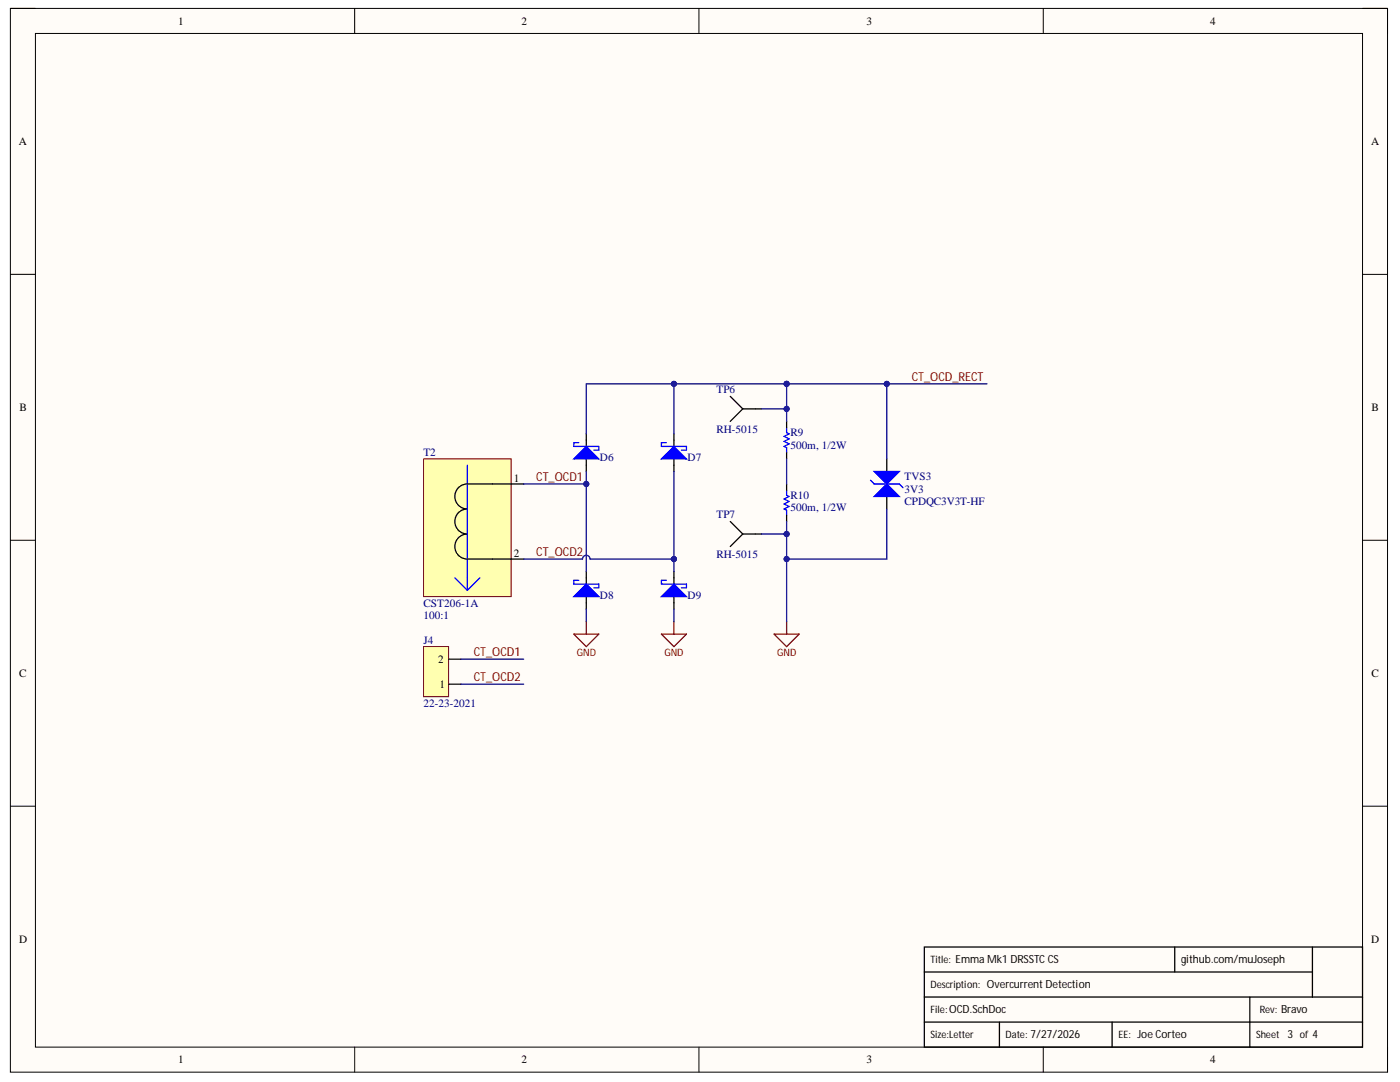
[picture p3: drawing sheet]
<svg xmlns="http://www.w3.org/2000/svg" width="279mm" height="216mm" viewBox="0 0 279 216" stroke-linecap="round" stroke-linejoin="round" font-family="sans-serif">
<path d="M2.1 1.7h274.8v212.2h-274.8z" fill-rule="evenodd" fill="#fffcf8"/>
<path d="M2.1 1.7h274.8v212.2h-274.8z" fill="none" stroke="#000" stroke-width=".2"/>
<path d="M7.1 6.7h264.8v202.2h-264.8z" fill-rule="evenodd" fill="#fffcf8"/>
<g fill="none" stroke="#000" stroke-width=".2">
<path d="M2.1 1.7h5M7.1 6.7h264.8v202.2h-264.8zM70.8 1.7v5M139.5 1.7v5M208.2 1.7v5M271.9 1.7h5v5M2.1 54.7h5M271.9 54.7h5M2.1 107.8h5M271.9 107.8h5M2.1 160.9h5M271.9 160.9h5"/>
<path d="M70.8 208.9v5M139.5 208.9v5M208.2 208.9v5M276.9 208.9v5"/>
</g>
<path d="M117 86.6v2.5M117 91.6v2.5M184.5 189h87.4v19.9h-87.4zM184.5 198.9h87.4M184.5 194h77.4M234.4 189v5M249.4 198.9v10M261.9 189v9.9M184.5 203.9h87.4M199.5 203.9v5M221.9 203.9v5" fill="none" stroke="#000" stroke-width=".25"/>
<path d="M114.5 89.1h5" fill="none" stroke="#00f" stroke-width=".25"/>
<path d="M114.5 91.6l2.5-2.5 2.5 2.5z" fill="#00f"/>
<path d="M114.5 91.6l2.5-2.5 2.5 2.5zM115.5 88.3h-1v.8M119.5 89.1v.7h-1M114.5 116.5h5" fill="none" stroke="#00f" stroke-width=".25"/>
<path d="M117 114v2.5M117 119v2.5" fill="none" stroke="#000" stroke-width=".25"/>
<path d="M117 116.5l2.5 2.5h-5z" fill="#00f"/>
<path d="M132 89.1h5M115.5 115.8h-1v.7M117 116.5l2.5 2.5h-5zM119.5 116.5v.8h-1" fill="none" stroke="#00f" stroke-width=".25"/>
<path d="M134.5 86.6v2.5M134.5 91.6v2.5" fill="none" stroke="#000" stroke-width=".25"/>
<path d="M132 91.6l2.5-2.5 2.5 2.5z" fill="#00f"/>
<path d="M132 91.6l2.5-2.5 2.5 2.5zM133 88.3h-1v.8M137 89.1v.7h-1M132 116.5h5" fill="none" stroke="#00f" stroke-width=".25"/>
<path d="M134.5 114v2.5M134.5 119v2.5" fill="none" stroke="#000" stroke-width=".25"/>
<path d="M132 119l2.5-2.5 2.5 2.5z" fill="#00f"/>
<path d="M157 97.8v1l.5 .3-1 .5 1 .5-1 .5 1 .5-1 .5 .5 .2v1M132 119l2.5-2.5 2.5 2.5zM133 115.8h-1v.7M137 116.5v.8h-1" fill="none" stroke="#00f" stroke-width=".25"/>
<path d="M114.5 126.5h5l-2.5 2.5zM117 124v2.5M132 126.5h5l-2.5 2.5zM134.5 124v2.5M154.5 126.5h5l-2.5 2.5zM157 124v2.5" fill="none" stroke="#800000" stroke-width=".25"/>
<path d="M157 96.6v1.2M177 91.6v2.5M177 99.1v2.5M157 102.8v1.3" fill="none" stroke="#000" stroke-width=".25"/>
<path d="M174.5 99.1l2.5-2.5 2.5 2.5z" fill="#00f"/>
<path d="M173.7 95.8l.8 .8h5l.7 .7M174.5 99.1l2.5-2.5 2.5 2.5z" fill="none" stroke="#00f" stroke-width=".25"/>
<path d="M174.5 94.1h5l-2.5 2.5z" fill="#00f"/>
<path d="M157 85.3v1l.5 .3-1 .5 1 .5-1 .5 1 .5-1 .5 .5 .2v1M174.5 94.1h5l-2.5 2.5z" fill="none" stroke="#00f" stroke-width=".25"/>
<path d="M145.7 79.1l2.5 2.5M148.2 81.6h3.8M148.2 81.6l-2.5 2.5M157 84.1v1.2M157 90.3v1.3M145.7 104.1l2.5 2.5M148.2 106.6h3.8M148.2 106.6l-2.5 2.5" fill="none" stroke="#000" stroke-width=".25"/>
<path d="M84.5 91.6h17.5v27.4h-17.5z" fill-rule="evenodd" fill="#ffffb0"/>
<path d="M84.5 91.6h17.5v27.4h-17.5z" fill="none" stroke="#800000" stroke-width=".2"/>
<path d="M93.2 96.6a2.5 2.5 0 0 0-2.4 2.5 2.5 2.5 0 0 0 2.4 2.5 2.5 2.5 0 0 0-2.4 2.5 2.5 2.5 0 0 0 2.4 2.5 2.5 2.5 0 0 0-2.4 2.5 2.5 2.5 0 0 0 2.4 2.4M93.3 96.6h11.2M93.3 111.6h11.2" fill="none" stroke="#000" stroke-width=".25"/>
<path d="M93.3 92.8v25M90.8 115.3l2.5 2.5M95.8 115.3l-2.5 2.5" fill="none" stroke="#00f" stroke-width=".25"/>
<path d="M84.5 129h5v10h-5z" fill-rule="evenodd" fill="#ffffb0"/>
<path d="M84.5 129h5v10h-5z" fill="none" stroke="#800000" stroke-width=".2"/>
<path d="M89.5 136.5h2.5M89.5 131.5h2.5" fill="none" stroke="#000" stroke-width=".25"/>
<path d="M117 94.1v19.9" fill="none" stroke="#000080" stroke-width=".25"/>
<circle cx="117" cy="96.6" r=".5" fill="#000080"/>
<circle cx="117" cy="96.6" r=".5" fill="none" stroke="#000080" stroke-width=".2"/>
<path d="M134.5 94.1v19.9" fill="none" stroke="#000080" stroke-width=".25"/>
<circle cx="134.5" cy="111.6" r=".5" fill="#000080"/>
<circle cx="134.5" cy="111.6" r=".5" fill="none" stroke="#000080" stroke-width=".2"/>
<path d="M104.5 96.6h12.5M117 121.5v2.5M134.5 121.5v2.5" fill="none" stroke="#000080" stroke-width=".25"/>
<circle cx="117" cy="96.6" r=".5" fill="#000080"/>
<circle cx="117" cy="96.6" r=".5" fill="none" stroke="#000080" stroke-width=".2"/>
<path d="M104.5 111.6h11.8a.75 .75 0 0 1 .7-.8 .75 .75 0 0 1 .8 .8h16.7" fill="none" stroke="#000080" stroke-width=".25"/>
<circle cx="134.5" cy="111.6" r=".5" fill="#000080"/>
<circle cx="134.5" cy="111.6" r=".5" fill="none" stroke="#000080" stroke-width=".2"/>
<path d="M134.5 76.6v10" fill="none" stroke="#000080" stroke-width=".25"/>
<circle cx="134.5" cy="76.6" r=".5" fill="#000080"/>
<circle cx="134.5" cy="76.6" r=".5" fill="none" stroke="#000080" stroke-width=".2"/>
<path d="M157 104.1v19.9M92 131.5h12.5M92 136.5h12.5" fill="none" stroke="#000080" stroke-width=".25"/>
<circle cx="157" cy="111.6" r=".5" fill="#000080"/>
<circle cx="157" cy="111.6" r=".5" fill="none" stroke="#000080" stroke-width=".2"/>
<circle cx="157" cy="106.6" r=".5" fill="#000080"/>
<circle cx="157" cy="106.6" r=".5" fill="none" stroke="#000080" stroke-width=".2"/>
<path d="M157 76.6h40" fill="none" stroke="#000080" stroke-width=".25"/>
<circle cx="157" cy="76.6" r=".5" fill="#000080"/>
<circle cx="157" cy="76.6" r=".5" fill="none" stroke="#000080" stroke-width=".2"/>
<circle cx="177" cy="76.6" r=".5" fill="#000080"/>
<circle cx="177" cy="76.6" r=".5" fill="none" stroke="#000080" stroke-width=".2"/>
<path d="M177 101.6v10h-20" fill="none" stroke="#000080" stroke-width=".25"/>
<circle cx="157" cy="111.6" r=".5" fill="#000080"/>
<circle cx="157" cy="111.6" r=".5" fill="none" stroke="#000080" stroke-width=".2"/>
<path d="M177 76.6v15" fill="none" stroke="#000080" stroke-width=".25"/>
<circle cx="177" cy="76.6" r=".5" fill="#000080"/>
<circle cx="177" cy="76.6" r=".5" fill="none" stroke="#000080" stroke-width=".2"/>
<path d="M157 76.6h-40v10" fill="none" stroke="#000080" stroke-width=".25"/>
<circle cx="157" cy="76.6" r=".5" fill="#000080"/>
<circle cx="157" cy="76.6" r=".5" fill="none" stroke="#000080" stroke-width=".2"/>
<circle cx="134.5" cy="76.6" r=".5" fill="#000080"/>
<circle cx="134.5" cy="76.6" r=".5" fill="none" stroke="#000080" stroke-width=".2"/>
<path d="M157 76.6v7.5M157 91.6v5" fill="none" stroke="#000080" stroke-width=".25"/>
<circle cx="157" cy="81.6" r=".5" fill="#000080"/>
<circle cx="157" cy="81.6" r=".5" fill="none" stroke="#000080" stroke-width=".2"/>
<circle cx="157" cy="76.6" r=".5" fill="#000080"/>
<circle cx="157" cy="76.6" r=".5" fill="none" stroke="#000080" stroke-width=".2"/>
<path d="M152 81.6h5" fill="none" stroke="#000080" stroke-width=".25"/>
<circle cx="157" cy="81.6" r=".5" fill="#000080"/>
<circle cx="157" cy="81.6" r=".5" fill="none" stroke="#000080" stroke-width=".2"/>
<path d="M152 106.6h5" fill="none" stroke="#000080" stroke-width=".25"/>
<circle cx="157" cy="106.6" r=".5" fill="#000080"/>
<circle cx="157" cy="106.6" r=".5" fill="none" stroke="#000080" stroke-width=".2"/>
<g font-size="2.5" fill="#800000">
<text x="182" y="75.9">CT_OCD_RECT</text>
<text x="107" y="95.9">CT_OCD1</text>
<text x="107" y="110.9">CT_OCD2</text>
<text x="94.5" y="130.9">CT_OCD1</text>
<text x="94.5" y="135.9">CT_OCD2</text>
</g>
<g font-size="2.2">
<text x="35.6" y="5">1</text>
<text x="104.1" y="5">2</text>
<text x="172.9" y="5">3</text>
<text x="241.5" y="5">4</text>
<text x="3.8" y="29">A</text>
<text x="273.6" y="29">A</text>
<text x="3.9" y="82">B</text>
<text x="273.7" y="82">B</text>
<text x="102.5" y="96.1">1</text>
<text x="102.5" y="111.1">2</text>
<text x="3.8" y="135.1">C</text>
<text x="87.5" y="132.3">2</text>
<text x="87.7" y="137.3">1</text>
<text x="273.7" y="135.1">C</text>
<text x="3.8" y="188.2">D</text>
<text x="273.6" y="188.2">D</text>
<text x="235.7" y="192.2">github.com/muJoseph</text>
<text x="35.6" y="212.2">1</text>
<text x="104.1" y="212.2">2</text>
<text x="172.9" y="212.2">3</text>
<text x="241.5" y="212.2">4</text>
</g>
<g font-size="2.2" fill="#000080">
<text x="143" y="78.3">TP6</text>
<text x="143" y="86.3">RH-5015</text>
<text x="157.7" y="89.6">500m, 1/2W</text>
<text x="157.7" y="87.1">R9</text>
<text x="84.5" y="91.1">T2</text>
<text x="119.7" y="92.1">D6</text>
<text x="137.2" y="92.1">D7</text>
<text x="180.5" y="95.8">TVS3</text>
<text x="157.7" y="99.6">R10</text>
<text x="180.5" y="98.3">3V3</text>
<text x="180.5" y="100.8">CPDQC3V3T-HF</text>
<text x="143" y="103.3">TP7</text>
<text x="157.7" y="102.1">500m, 1/2W</text>
<text x="143" y="111.3">RH-5015</text>
<text x="119.7" y="119.5">D8</text>
<text x="137.2" y="119.5">D9</text>
<text x="84.5" y="123.6">100:1</text>
<text x="84.5" y="121.1">CST206-1A</text>
<text x="84.5" y="128.5">J4</text>
<text x="84.5" y="141">22-23-2021</text>
</g>
<g font-size="2" fill="#800000">
<text x="115.1" y="131">GND</text>
<text x="132.6" y="131">GND</text>
<text x="155.1" y="131">GND</text>
</g>
<g font-size="2">
<text x="185.7" y="192.1">Title: Emma Mk1 DRSSTC CS</text>
<text x="185.7" y="197.2">Description: Overcurrent Detection</text>
<text x="185.7" y="202.1">File:OCD.SchDoc</text>
<text x="251.4" y="202.1">Rev: Bravo</text>
<text x="185.7" y="207.1">Size:Letter</text>
<text x="200.7" y="207.1">Date: 7/27/2026</text>
<text x="223.2" y="207.1">EE: Joe Corteo</text>
<text x="250.7" y="207.1">Sheet 3 of 4</text>
</g>
</svg>
